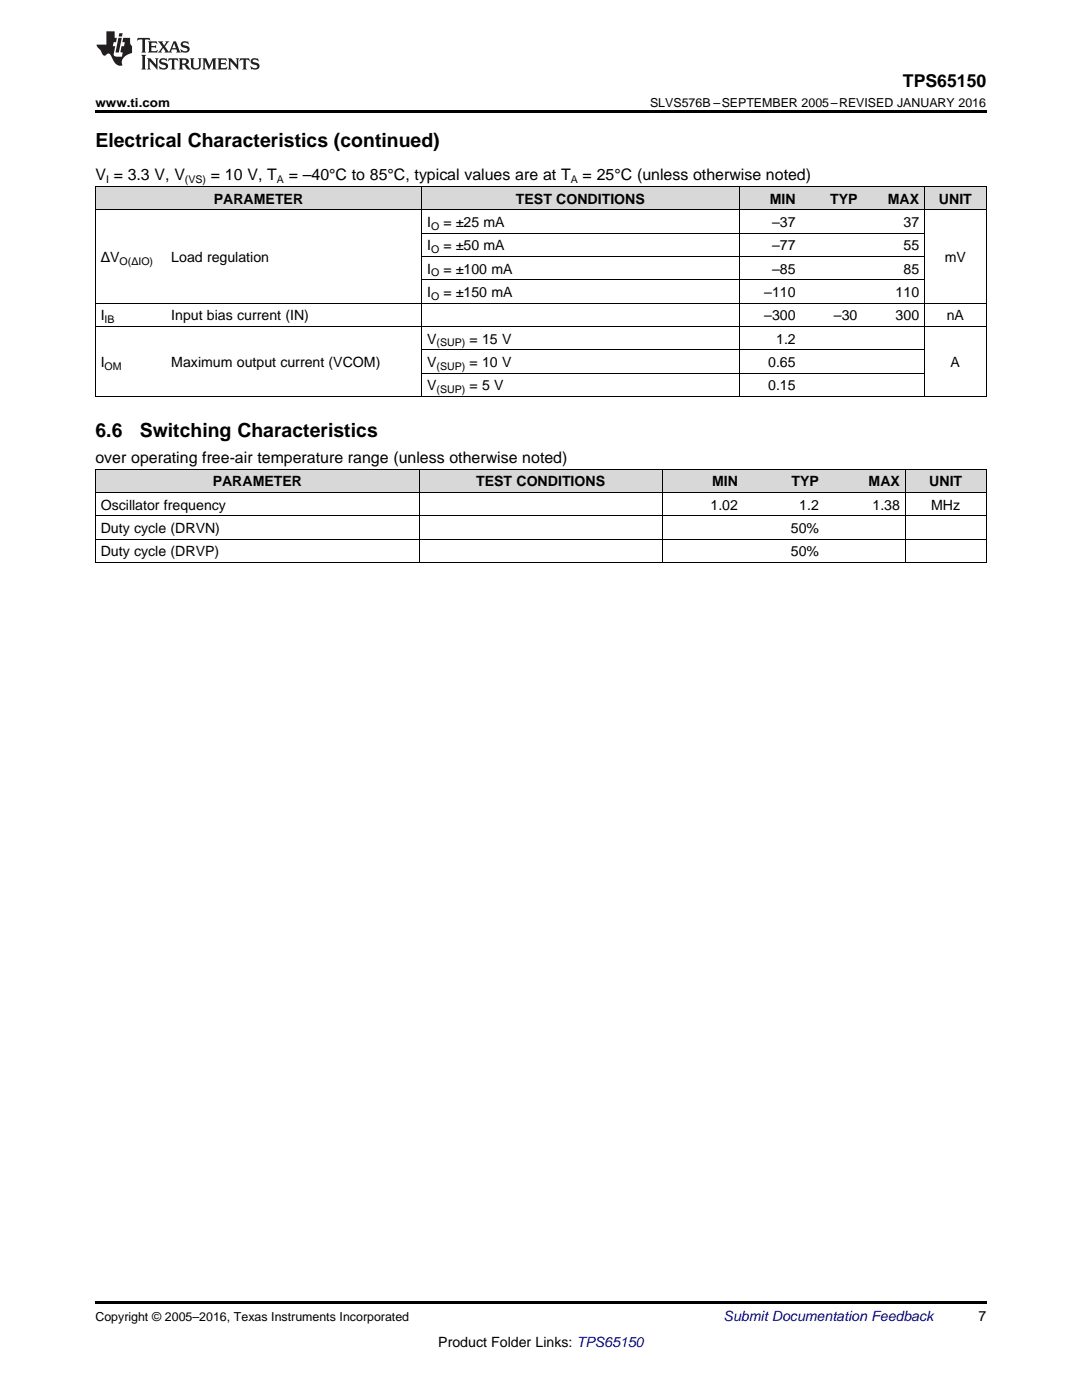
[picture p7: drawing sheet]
<svg xmlns="http://www.w3.org/2000/svg" width="216mm" height="279mm" viewBox="0 0 216 279" stroke-linecap="round" stroke-linejoin="round" font-family="sans-serif">
<g fill="#d8d8d8">
<path d="M19 93.7h16.2v4.6h-16.2z"/>
<path d="M35.2 93.7h48.5v4.6h-48.5z"/>
<path d="M83.7 93.7h48.5v4.6h-48.5z"/>
<path d="M132.2 93.7h16.1v4.6h-16.1z"/>
<path d="M148.3 93.7h16.2v4.6h-16.2z"/>
<path d="M164.5 93.7h16.2v4.6h-16.2z"/>
<path d="M180.7 93.7h16.1v4.6h-16.1z"/>
<path d="M19 37.3h14.1v4.6h-14.1z"/>
<path d="M33.1 37.3h51.1v4.6h-51.1z"/>
<path d="M84.2 37.3h31.7v4.6h-31.7z"/>
<path d="M115.9 37.3h31.6v4.6h-31.6z"/>
<path d="M147.5 37.3h12.4v4.6h-12.4z"/>
<path d="M159.9 37.3h12.3v4.6h-12.3z"/>
<path d="M172.2 37.3h12.3v4.6h-12.3z"/>
<path d="M184.5 37.3h12.3v4.6h-12.3z"/>
</g>
<path d="M19 22h177.8v.5h-177.8zM19 112.3h.2zM83.6 112.3h.1zM132.1 112.3h.1zM148.2 112.3h.1zM164.4 112.3h.1zM180.6 112.3h.1zM196.7 112.3h.1zM19 259.7h177.8v.5h-177.8z" fill="#000"/>
<g fill="none" stroke="#000" stroke-width=".2">
<path d="M19 37.2h177.8M19.1 37.2v42M84.1 37.2v42M147.5 37.2v42M184.4 37.2v42M196.8 37.2v42M19 41.9h177.8M84.2 55.8h100.3M84.2 51.2h100.3M84.2 46.5h100.3M19 79.1h177.8M19 65.1h177.8"/>
<path d="M19 60.5h177.8M84.2 74.5h100.3M84.2 69.8h100.3M19 98.3h177.8M19 93.6h177.8M19.1 93.6v18.7M83.6 93.6v18.7M132.1 93.6v18.7M180.6 93.6v18.7M196.8 93.6v18.7M19 112.2h177.8M19 107.6h177.8"/>
<path d="M19 102.9h177.8"/>
</g>
<g fill="#231f20">
<path d="M27.5 7.6l-.1 .5 .4-.2h.6v.1v2.1l-.2 .4h1l-.3-.4v-2.1l.1-.1h.5l.5 .2-.2-.5zM29.5 8.3l.2 .3v1.5l-.2 .4h1.8l.2-.6a1.04 1.04 0 0 1-1.3 .2v-.7h.6l.3 .2v-.6l-.3 .2h-.6v-.6l.8-.1 .4 .3-.2-.5zM31.5 8.3l.9 1.1-.9 1.1h.8l-.2-.2 .5-.7 .4 .7-.2 .2h1.5l-.1-.2 .1-.4h.9l.1 .4-.2 .2h1l-.3-.3-.7-1.9h-.5l-.9 2-.8-1 .9-1h-.8l.1 .3-.3 .5-.4-.6 .2-.2zM34.7 8.6l.4 1h-.7zM36.3 8.4a.63 .63 0 0 0-.2 .7 .63 .63 0 0 0 .6 .4l.6 .2 .1 .2a.75 .75 0 0 1-.7 .4 .75 .75 0 0 1-.6-.5l.1 .7 .1-.1a1.11 1.11 0 0 0 1.5-.6 1.13 1.13 0 0 0-1.2-.8l-.1-.4a1.04 1.04 0 0 1 1.2 .2l-.2-.5-.1 .1-.5-.2zM28.2 10.9l.2 .4v2.2l-.2 .4h1l-.3-.4v-2.2l.3-.4zM29.3 11.6l.3 .4v1.5l-.3 .4h.8l-.2-.4v-1.3l1.5 1.7v-1.9l.2-.4h-.7l.2 .4v.9l-1.1-1.3zM32 11.8a.62 .62 0 0 0-.2 .7 .62 .62 0 0 0 .6 .4l.6 .1 .1 .3a.76 .76 0 0 1-.7 .3 .76 .76 0 0 1-.6-.4l.1 .7 .1-.1a1.11 1.11 0 0 0 1.5-.6 1.13 1.13 0 0 0-1.2-.8l-.1-.4a1.04 1.04 0 0 1 1.2 .2l-.2-.6-.1 .1-.5-.1zM33.7 11.6l-.2 .6a.61 .61 0 0 1 .8-.3v1.6l-.2 .4h.9l-.2-.4v-1.6a.63 .63 0 0 1 .8 .3l-.2-.6zM35.6 11.6l.3 .4v1.5l-.3 .4h1l-.2-.2v-.8l.5 .2a.76 .76 0 0 0 1.2 .7l-1-1a.58 .58 0 0 0 .6-.5 .58 .58 0 0 0-.5-.6zM36.4 11.9h.1a.45 .45 0 0 1 .5 .1 .45 .45 0 0 1 .1 .5l-.7 .2zM37.9 11.6l.2 .2a2.17 2.17 0 0 0 .3 1.9 .99 .99 0 0 0 1.6-.6v-1.1l.2-.4h-.7l.2 .2a1.92 1.92 0 0 1-.2 1.8 .6 .6 0 0 1-.9-.5v-1.1l.2-.4zM40.4 11.6l.2 .4v1.5l-.2 .4h.7l-.2-.4v-1.4l.8 1.8 .8-1.8v1.4l-.2 .4h.9l-.2-.4v-1.5l.2-.4h-.8l-.6 1.5-.6-1.5zM43.4 11.6l.2 .4v1.5l-.2 .4h1.8l.2-.6a1.04 1.04 0 0 1-1.3 .1v-.6h.5l.4 .2v-.6l-.4 .2h-.5v-.7h.8l.3 .3-.1-.6zM45.5 11.6l.2 .4v1.5l-.2 .4h.7l-.2-.4v-1.3l1.5 1.7v-1.9l.2-.4h-.7l.2 .4v.9l-1.1-1.3zM47.9 11.6l-.1 .6a.61 .61 0 0 1 .8-.3v1.6l-.3 .4h1l-.3-.4 .1-1.6a.63 .63 0 0 1 .7 .3l-.1-.6zM50.2 11.8a.62 .62 0 0 0-.2 .7 .62 .62 0 0 0 .6 .4l.6 .1 .2 .3a.76 .76 0 0 1-.8 .3 .76 .76 0 0 1-.6-.4l.1 .7 .2-.1a1.11 1.11 0 0 0 1.5-.6 1.13 1.13 0 0 0-1.3-.8l-.1-.4a1.04 1.04 0 0 1 1.2 .2l-.1-.6-.2 .1-.5-.1z"/>
<path d="M21.2 6.3v2.6h-1.9l.1 .4 .7 .9a.91 .91 0 0 0 1 .8 .56 .56 0 0 1 .5-.3 .56 .56 0 0 1 .5 .3l.4 .8a1.53 1.53 0 0 0 1.9 1.2 1.54 1.54 0 0 1 1-2.1l.9-.3v-1.4a1.52 1.52 0 0 1-.3-1.6h-1.4l-.2 .8h.5l-.2 .8h-.4l-.2 1v.2l.4 .1-.2 .8a1.93 1.93 0 0 1-1.6-.3l.3-1.8h-.5l.2-.8h.4l.2-.8h-.4v-1.3zM23.6 7.6l-.6 2.9h.7l.6-2.9zM23.8 6.6l-.1 .7h.6l.2-.7z"/>
</g>
<g font-size="3.9">
<text x="19" y="29.3">Electrical Characteristics (continued)</text>
<text x="19" y="87.2">6.6</text>
<text x="27.9" y="87.2">Switching Characteristics</text>
</g>
<text font-size="3.5" x="180.2" y="17.3">TPS65150</text>
<g font-size="3.2">
<text x="19" y="36">V = 3.3 V, V</text>
<text x="42.1" y="36">= 10 V, T</text>
<text x="57.6" y="36">= –40°C to 85°C, typical values are at T</text>
<text x="116.3" y="36">= 25°C (unless otherwise noted)</text>
<text x="19" y="92.4">over operating free-air temperature range (unless otherwise noted)</text>
</g>
<g font-size="2.8">
<text x="42.7" y="40.6">PARAMETER</text>
<text x="102.9" y="40.6">TEST CONDITIONS</text>
<text x="153.6" y="40.6">MIN</text>
<text x="165.6" y="40.6">TYP</text>
<text x="177.2" y="40.6">MAX</text>
<text x="187.4" y="40.6">UNIT</text>
<text x="85.2" y="45.3">I</text>
<text x="88.5" y="45.3">= ±25 mA</text>
<text x="154.1" y="45.3">–37</text>
<text x="180.3" y="45.3">37</text>
<text x="20.1" y="52.3">ΔV</text>
<text x="34.2" y="52.3">Load regulation</text>
<text x="85.2" y="50">I</text>
<text x="88.5" y="50">= ±50 mA</text>
<text x="154.1" y="50">–77</text>
<text x="180.3" y="50">55</text>
<text x="188.5" y="52.3">mV</text>
<text x="85.2" y="54.6">I</text>
<text x="85.2" y="59.3">I</text>
<text x="88.5" y="54.6">= ±100 mA</text>
<text x="88.5" y="59.3">= ±150 mA</text>
<text x="152.5" y="59.3">–110</text>
<text x="154.1" y="54.6">–85</text>
<text x="178.7" y="59.3">110</text>
<text x="180.3" y="54.6">85</text>
<text x="20.1" y="63.9">I</text>
<text x="34.2" y="63.9">Input bias current (IN)</text>
<text x="152.5" y="63.9">–300</text>
<text x="166.4" y="63.9">–30</text>
<text x="178.7" y="63.9">300</text>
<text x="188.9" y="63.9">nA</text>
<text x="85.2" y="68.6">V</text>
<text x="93.7" y="68.6">= 15 V</text>
<text x="154.9" y="68.6">1.2</text>
<text x="20.1" y="73.2">I</text>
<text x="34.2" y="73.2">Maximum output current (VCOM)</text>
<text x="85.2" y="73.2">V</text>
<text x="85.2" y="77.9">V</text>
<text x="93.7" y="73.2">= 10 V</text>
<text x="93.7" y="77.9">= 5 V</text>
<text x="153.3" y="73.2">0.65</text>
<text x="153.3" y="77.9">0.15</text>
<text x="189.7" y="73.2">A</text>
<text x="20.1" y="101.7">Oscillator frequency</text>
<text x="42.4" y="97">PARAMETER</text>
<text x="95" y="97">TEST CONDITIONS</text>
<text x="141.8" y="101.7">1.02</text>
<text x="142.1" y="97">MIN</text>
<text x="157.9" y="97">TYP</text>
<text x="159.5" y="101.7">1.2</text>
<text x="173.3" y="97">MAX</text>
<text x="174.1" y="101.7">1.38</text>
<text x="185.4" y="97">UNIT</text>
<text x="185.8" y="101.7">MHz</text>
<text x="20.1" y="106.4">Duty cycle (DRVN)</text>
<text x="157.8" y="106.4">50%</text>
<text x="20.1" y="111">Duty cycle (DRVP)</text>
<text x="157.8" y="111">50%</text>
<text x="195.3" y="263.6">7</text>
<text x="87.5" y="268.9">Product Folder Links: TPS65150</text>
</g>
<text font-size="2.8" fill="#0000c8" x="144.4" y="263.6">Submit Documentation Feedback</text>
<g font-size="2.5">
<text x="19" y="21.4">www.ti.com</text>
<text x="129.7" y="21.4">SLVS576B –SEPTEMBER 2005–REVISED JANUARY 2016</text>
<text x="19" y="263.6">Copyright © 2005–2016, Texas Instruments Incorporated</text>
</g>
<g font-size="2.1">
<text x="21.2" y="36.6">I</text>
<text x="36.9" y="36.6">(VS)</text>
<text x="55.3" y="36.6">A</text>
<text x="113.9" y="36.6">A</text>
<text x="86" y="45.9">O</text>
<text x="23.8" y="52.8">O(ΔIO)</text>
<text x="86" y="50.5">O</text>
<text x="86" y="55.2">O</text>
<text x="86" y="59.8">O</text>
<text x="20.9" y="64.5">IB</text>
<text x="87.1" y="69.1">(SUP)</text>
<text x="20.9" y="73.8">OM</text>
<text x="87.1" y="73.8">(SUP)</text>
<text x="87.1" y="78.5">(SUP)</text>
</g>
</svg>
